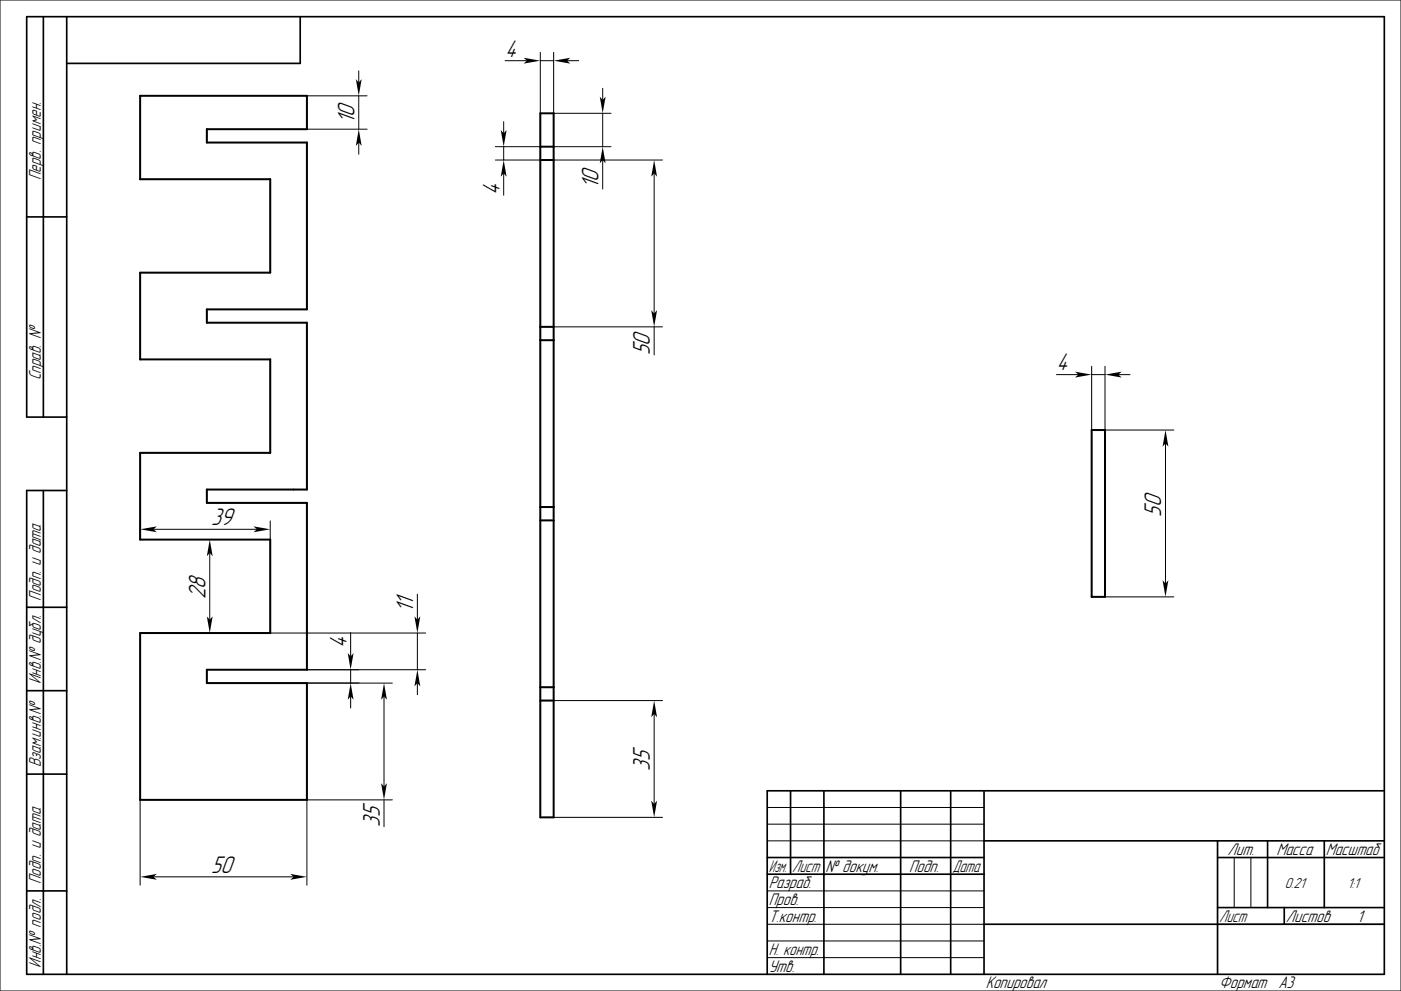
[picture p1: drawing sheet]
<svg xmlns="http://www.w3.org/2000/svg" width="420mm" height="297mm" viewBox="0 0 420 297" stroke-linecap="round" stroke-linejoin="round" font-family="sans-serif">
<g fill="none" stroke="#000" stroke-width=".3">
<path d="M0 0h420v297h-420zM151.4 18.2h6.6M162 18.2h4M162 15.7v18.3M166 15.7v18.3h17.2M170 18.2h3.5M92 28.7h18.1M92 38.7h18.1M107.6 21.2v3.5M107.6 28.7v10M151 36.5v3.5M180.7 26.5v3.5"/>
<path d="M180.7 34v10M107.6 42.7v3.5M148.5 44h13.5M148.5 48h13.5M151 44v4M151 52v6.5M166 44h17.2M166 48h32.6M180.7 48v8.7M196.1 52v42M166 98h32.6M196.1 98v8.4"/>
<path d="M316.7 112.3h6.6M327.3 112.3h4M327.3 109.8v19.1M331.3 109.8v19.1h20.6M335.3 112.3h3.5M349.4 132.9v42M42 156.1v5.6M46 158.6h31M81 156.1v5.6M62.9 165.7v20M125.1 178.1v7.6M331.3 178.9h20.6"/>
<path d="M81 189.7h46.6M105.1 189.6v7.1M125.1 189.7v11M92 204.7h25.6M92 200.7h35.6M105.1 200.7v4M105.1 208.7v3.5M115.1 208.7v27M125.1 204.7v3.5M166 210h32.6M196.1 214v27M42 239.7v25.6"/>
<path d="M115.1 239.7v8.1M117.6 239.7h-25.6v25.6M166 245h32.6M230 252h65M230 242h65M230 247h65M370 257v15M375 257v15M46 262.8h42M230 277h65M230 267h65M230 272h65"/>
<path d="M365 277h50M230 282h65M230 287h65"/>
</g>
<g fill="none" stroke="#000" stroke-width=".5">
<path d="M13 5v120M20 5v287M90 5v14h-70M8 65h12M20 125h-12v-120h407v287h-407v-145h12M13 147v145M8 182h12M8 207h12M8 232h12M237 237v25M247 237v55M270 237v55"/>
<path d="M285 237v55M295 237v55M415 237h-185v55M230 257h65M295 252h120M365 257h50M365 252v40M380 252v20M397 252v20M8 267h12M230 262h65M295 277h120"/>
<path d="M365 272h50M385 272v5"/>
</g>
<path d="M42 28.7h50v10h-30v4h30v50h-30v4h30v50h-30v4h30v50h-30v4h30v35h-50v-50h39v-28h-39v-26h39v-28h-39v-26h39v-28h-39zM162 34h4v211h-4zM162 48h4M162 44h4M162 98h4M162 102h4M327.3 128.9h4v50h-4zM162 152h4M162 156h4M162 206h4M162 210h4" fill="none" stroke="#000" stroke-width=".6"/>
<g fill="#000">
<path d="M157 17.3l5 .9-5 .9 1-.9z" fill-rule="evenodd"/>
<path d="M166 18.2l5-.9-1 .9 1 .9z" fill-rule="evenodd"/>
<path d="M106.7 23.7l.9 1 .8-1-.8 5z" fill-rule="evenodd"/>
<path d="M150.1 39l.9 1 .9-1-.9 5z" fill-rule="evenodd"/>
<path d="M179.8 29l.9 1 .9-1-.9 5z" fill-rule="evenodd"/>
<path d="M107.6 38.7l.8 5-.8-1-.9 1z" fill-rule="evenodd"/>
<path d="M151 48l.9 5-.9-1-.9 1z" fill-rule="evenodd"/>
<path d="M180.7 44l.9 5-.9-1-.9 1z" fill-rule="evenodd"/>
<path d="M196.1 48l.9 5-.9-1-.9 1z" fill-rule="evenodd"/>
<path d="M195.2 93l.9 1 .9-1-.9 5z" fill-rule="evenodd"/>
<path d="M322.3 111.4l5 .9-5 .8 1-.8z" fill-rule="evenodd"/>
<path d="M331.3 112.3l5-.9-1 .9 1 .8z" fill-rule="evenodd"/>
<path d="M349.4 128.9l.9 5-.9-1-.9 1z" fill-rule="evenodd"/>
<path d="M42 158.6l5-.8-1 .8 1 .9z" fill-rule="evenodd"/>
<path d="M76 157.8l5 .8-5 .9 1-.9z" fill-rule="evenodd"/>
<path d="M62.9 161.7l.9 5-.9-1-.9 1z" fill-rule="evenodd"/>
<path d="M348.5 173.9l.9 1 .9-1-.9 5z" fill-rule="evenodd"/>
<path d="M62 184.7l.9 1 .9-1-.9 5z" fill-rule="evenodd"/>
<path d="M104.2 195.7l.9 1 .9-1-.9 5z" fill-rule="evenodd"/>
<path d="M124.2 184.7l.9 1 .9-1-.9 5z" fill-rule="evenodd"/>
<path d="M105.1 204.7l.9 5-.9-1-.9 1z" fill-rule="evenodd"/>
<path d="M115.1 204.7l.9 5-.9-1-.9 1z" fill-rule="evenodd"/>
<path d="M125.1 200.7l.9 5-.9-1-.9 1z" fill-rule="evenodd"/>
<path d="M196.1 210l.9 5-.9-1-.9 1z" fill-rule="evenodd"/>
<path d="M114.2 234.7l.9 1 .9-1-.9 5z" fill-rule="evenodd"/>
<path d="M195.2 240l.9 1 .9-1-.9 5z" fill-rule="evenodd"/>
<path d="M42 262.8l5-.9-1 .9 1 .9z" fill-rule="evenodd"/>
<path d="M87 261.9l5 .9-5 .9 1-.9z" fill-rule="evenodd"/>
</g>
<g font-size="6.7">
<text x="151.4" y="16.9">4</text>
<text x="106.3" y="37.1" transform="rotate(-90 106.3 37.1)">10</text>
<text x="149.7" y="58.5" transform="rotate(-90 149.7 58.5)">4</text>
<text x="179.4" y="56.7" transform="rotate(-90 179.4 56.7)">10</text>
<text x="194.9" y="106.4" transform="rotate(-90 194.9 106.4)">50</text>
<text x="316.7" y="111">4</text>
<text x="348.1" y="154.8" transform="rotate(-90 348.1 154.8)">50</text>
<text x="63.3" y="157.4">39</text>
<text x="61.6" y="179.6" transform="rotate(-90 61.6 179.6)">28</text>
<text x="123.9" y="183.7" transform="rotate(-90 123.9 183.7)">11</text>
<text x="103.9" y="194.1" transform="rotate(-90 103.9 194.1)">4</text>
<text x="194.9" y="231" transform="rotate(-90 194.9 231)">35</text>
<text x="113.9" y="247.8" transform="rotate(-90 113.9 247.8)">35</text>
<text x="63.3" y="261.5">50</text>
</g>
<g font-size="4.7">
<text x="12.2" y="54" transform="rotate(-90 12.2 54)">Перв. примен.</text>
<text x="12.2" y="114" transform="rotate(-90 12.2 114)">Справ. №</text>
<text x="12.2" y="180" transform="rotate(-90 12.2 180)">Подп. и дата</text>
<text x="12.2" y="205" transform="rotate(-90 12.2 205)">Инв.№ дубл.</text>
<text x="12.2" y="230" transform="rotate(-90 12.2 230)">Взам.инв.№</text>
<text x="368" y="256.2">Лит.</text>
<text x="382.7" y="256.2">Масса</text>
<text x="397.5" y="256.2">Масштаб</text>
<text x="230.5" y="261.3">Изм.</text>
<text x="237.5" y="261.3">Лист</text>
<text x="247.5" y="261.3">№ докум.</text>
<text x="272.5" y="261.3">Подп.</text>
<text x="285.5" y="261.3">Дата</text>
<text x="12.2" y="265" transform="rotate(-90 12.2 265)">Подп. и дата</text>
<text x="230.5" y="266.3">Разраб.</text>
<text x="230.5" y="271.3">Пров.</text>
<text x="230.5" y="276.3">Т.контр.</text>
<text x="365.5" y="276.2">Лист</text>
<text x="385.5" y="276.2">Листов</text>
<text x="406.8" y="276.3">1</text>
<text x="230.5" y="286.3">Н. контр.</text>
<text x="12.2" y="290" transform="rotate(-90 12.2 290)">Инв.№ подл.</text>
<text x="230.5" y="291.3">Утв.</text>
<text x="295.5" y="296.3">Копировал</text>
<text x="365.5" y="296.3">Формат</text>
<text x="383.2" y="296.3">A3</text>
</g>
<g font-size="4">
<text x="385.2" y="266">0.21</text>
<text x="404" y="266">1:1</text>
</g>
</svg>
